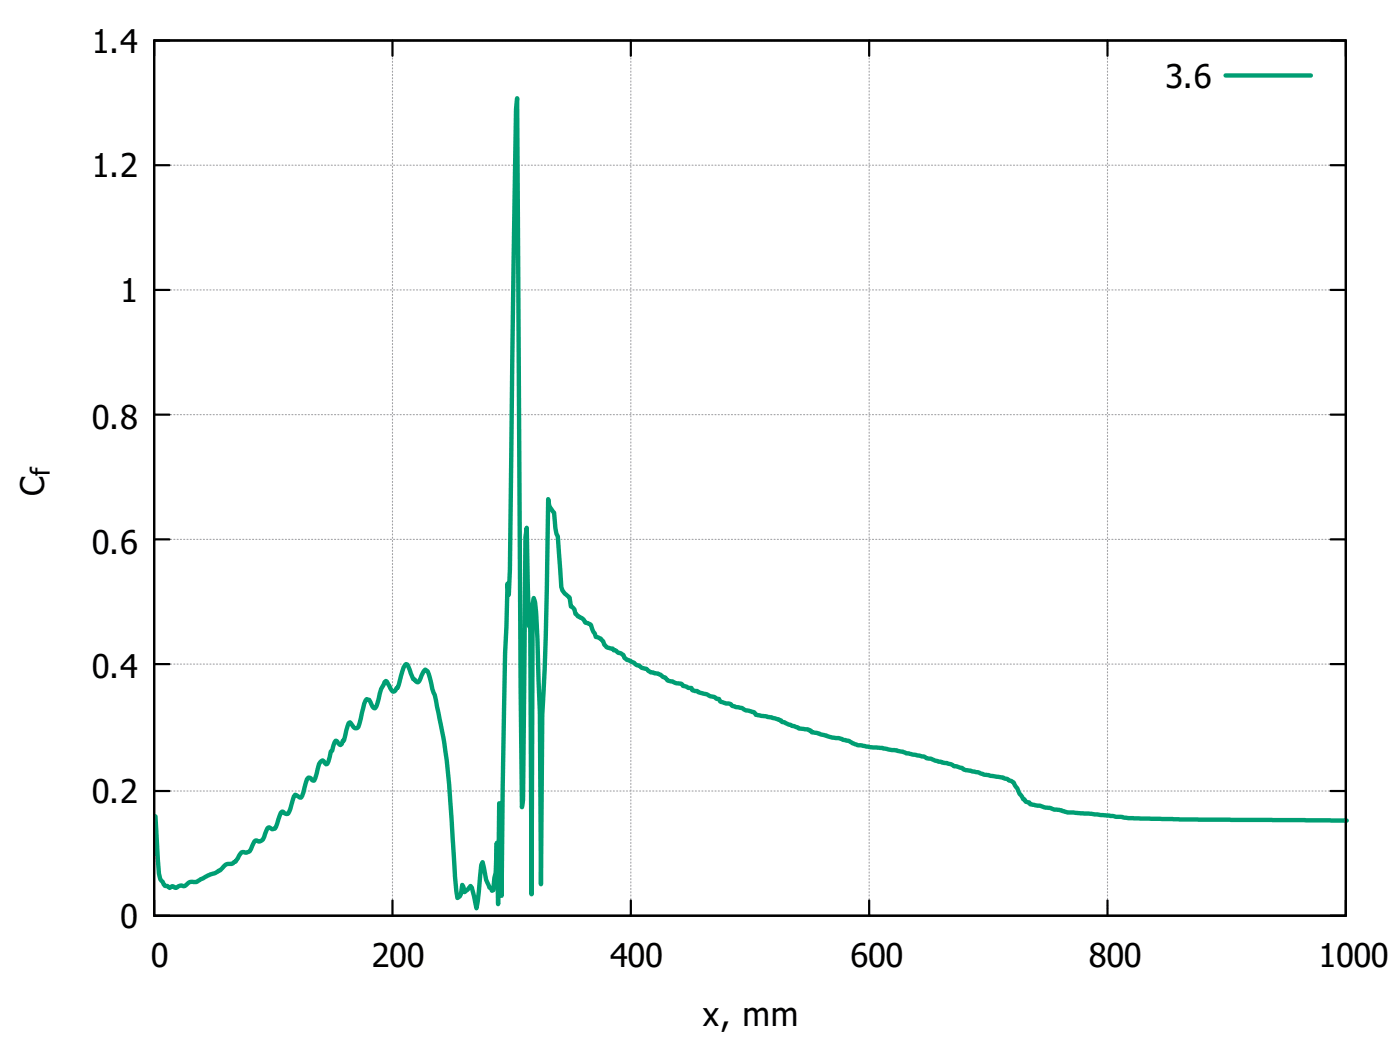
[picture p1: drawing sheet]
<svg xmlns="http://www.w3.org/2000/svg" width="226mm" height="168mm" viewBox="0 0 226 168" stroke-linecap="round" stroke-linejoin="round" font-family="sans-serif">
<g fill="none" stroke="#a0a0a4" stroke-width=".18" stroke-dasharray=".2 .4">
<path d="M24.9 6.5h192.1M24.9 26.6h192.1M24.9 46.7h192.1M24.9 66.8h192.1M24.9 86.9h192.1M24.9 107h192.1M24.9 127.5h192.1M24.9 147.6h192.1M24.9 147.6v-141.1M63.3 147.6v-141.1M101.7 147.6v-141.1M140.2 147.6v-141.1"/>
<path d="M178.6 147.6v-141.1M217 147.6v-141.1"/>
</g>
<g fill="none" stroke="#000" stroke-width=".35">
<path d="M24.9 6.5h192.1v141.1h-192.1zM27.3 6.5h-2.4v2.5M63.3 6.5v2.5M101.7 6.5v2.5M140.2 6.5v2.5M178.6 6.5v2.5M214.6 6.5h2.4v2.5M24.9 26.6h2.4M214.6 26.6h2.4M24.9 46.7h2.4M214.6 46.7h2.4M24.9 66.8h2.4"/>
<path d="M214.6 66.8h2.4M24.9 86.9h2.4M214.6 86.9h2.4M24.9 107h2.4M214.6 107h2.4M24.9 127.5h2.4M214.6 127.5h2.4M24.9 145.1v2.5h2.4M63.3 145.1v2.5M101.7 145.1v2.5M140.2 145.1v2.5M178.6 145.1v2.5"/>
<path d="M217 145.1v2.5h-2.4"/>
</g>
<path d="M197.6 12.2h13.8M25.1 131.6l.5 9.2 .2 .9 .8 1.1a.6 .6 0 0 1 .8 .3l.4-.3 .6 .3 .3-.2 .6-.2a.64 .64 0 0 0 1-.3l.3-.3a2.06 2.06 0 0 0 1.8-.4l1.9-.9a3.3 3.3 0 0 0 1.7-1.1l.6-.4 1-.2 .2-.2h.2l.4-.6a1.21 1.21 0 0 1 .9-1 1 1 0 0 0 1.4-.9l.3-.8 .4-.2a.6 .6 0 0 0 1-.1l.8-1.9a.66 .66 0 0 1 .7 .2l.4-.1 .2-.2 .8-2.3 .2-.2 .6 .3h.3l.4-.8 .6-1.9 .2-.3 .7 .4h.3l.3-.8a5.7 5.7 0 0 1 .8-2.4l.4 .1 .4 .4h.2l.5-1.9a1.55 1.55 0 0 1 .8-1.4l.6 .7 .2-.1 .6-2 .2-.1 .4-1.4 .1-.2h.2l.6 .7 .2-.2 .2-.5 .2-.1 .7-2.8 .3-.1 .1 .2a.98 .98 0 0 0 1 .8 5 5 0 0 0 .8-2.5 4.7 4.7 0 0 1 .7-2.2l.4 .1 .6 1.1 .4 .2 .2-.2 .4-1.3a6.2 6.2 0 0 1 1.1-2.9l1 1.6 .2 .2 .4-.2 .2-.4 .1-.1 1-3.2 .4-.6 .2 .1 .2 .3 .7 2.1h.3l.3 .4h.2l.2-.1 .6-1.4 .4-.5 .4 .3 .2 .4a97 97 0 0 1 3.4 20.4l.4 6a92.1 92.1 0 0 0 .8 9.7l.4-.3 .1-.3 .2-1.5 .4 1.2 1-1 .2 .3 .7 3.3 .2-1.2 .6-5.8 .2-.5 .6 2.9 .6 1.3h.2l.1 .5 .3-.2 .1-1.9 .2-.8 .2-4.9 .2 9.9 .2-16.2 .2 .1 .2 14.8 .6-39.2 .3-11.2 .3 1.8 .1-4 .6-49.9 .4-24.3 .2-1.8 .6 95 .2 19.3 .1-1.2 .4-42.3 .2-1.5 .4 15.9 .2-.6 .2 43.7 .2-46.7 .2-1 .2 .6 .2 1.8 .6 15.9 .1 27.8 .3-27.3 .1-3.1a682.7 682.7 0 0 0 .8-31.7 3.1 3.1 0 0 0 1 2.2l.2 2.5 .1 .9 .3 .4 .5 8.2a2.75 2.75 0 0 0 1.4 1.7l.2 1.4 .1 .1 .4 .4 .2 .7 .4 .4 .8 .4 .4 .6 .7 .3 .2 .1 .8 2 .8 .2 .4 .4a1.43 1.43 0 0 0 .9 1.1l.6 .1 .2 .3a.83 .83 0 0 1 .8 .4l.3 .1 .4 .2a1.25 1.25 0 0 0 1 1l.8 .3a.83 .83 0 0 0 .7 .4l.4 .4 .4 .1a.75 .75 0 0 1 .8 .4l.3 .3 1.2 .1 .8 .6a.82 .82 0 0 1 .8 .6l.7 .1 .6 .3 .8 .1 .4 .3 .5 .2 .2 .1 .6 .1 .2 .4 .8 .1 .2 .2 2.5 .7 .4 .3h.3l.2 .4 .2 .1 1 .3a.72 .72 0 0 1 .8 .4l.7 .2a2.3 2.3 0 0 1 1.6 .5l.7 .1a.85 .85 0 0 1 .8 .6l2.5 .4 1.2 .3 .3 .2 .2 .3h.4l1.2 .6 .9 .2 .2 .2 1.6 .2 .1 .1h.3l.1 .3 .8 .1 2.5 .8 1.2 .1 .8 .3a2.43 2.43 0 0 1 1.5 .5l.6 .3 2.5 .4a8.8 8.8 0 0 1 3 .4h.8l1 .2 .6 .3 2.9 .5 .3 .3 .8 .1 1.7 .6 .8 .1 .8 .2 .4 .3 1.1 .2a2.2 2.2 0 0 0 1.5 .5l1.2 .2 .9 .4 3.2 .5 .7 .3 .2 .2 .4 .1 .4 .2 .9 1.8 .6 .9h.2l.2 .4 .6 .1 .2 .3 1.5 .2 2.3 .7 1.2 .1 1 .3 3.4 .2 6.4 .7 1.9 .1 9.4 .2 23.9 .1" fill="none" stroke="#009e73" stroke-width=".71"/>
<g font-size="5.3">
<text x="14.8" y="8.5">1.4</text>
<text x="188" y="14.1">3.6</text>
<text x="14.8" y="28.6">1.2</text>
<text x="19.4" y="48.7">1</text>
<text x="14.8" y="69.1">0.8</text>
<text x="7.1" y="79.9" transform="rotate(-90 7.1 79.9)">C</text>
<text x="14.8" y="89.2">0.6</text>
<text x="14.8" y="109.3">0.4</text>
<text x="14.8" y="129.4">0.2</text>
<text x="19.4" y="149.5">0</text>
<text x="24.3" y="155.9">0</text>
<text x="59.9" y="155.9">200</text>
<text x="98.4" y="155.9">400</text>
<text x="137.2" y="155.9">600</text>
<text x="175.6" y="155.9">800</text>
<text x="212.6" y="155.9">1000</text>
<text x="113.4" y="165.4">x, mm</text>
</g>
<text font-size="4.2" x="8.1" y="76.7" transform="rotate(-90 8.1 76.7)">f</text>
</svg>
